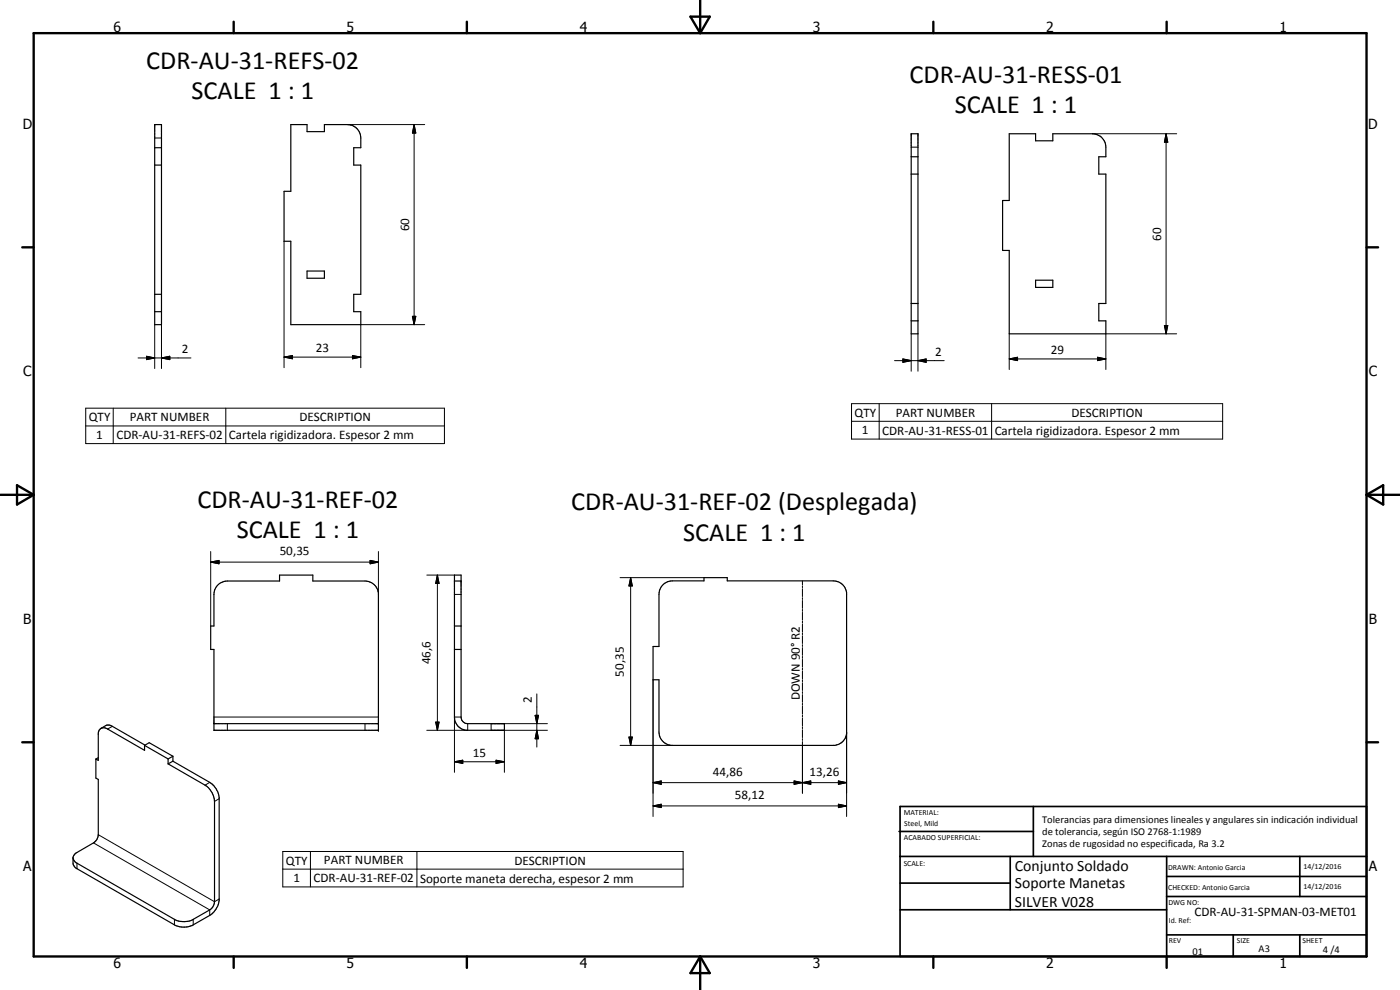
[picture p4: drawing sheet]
<svg xmlns="http://www.w3.org/2000/svg" width="420mm" height="297mm" viewBox="0 0 420 297" stroke-linecap="round" stroke-linejoin="round" font-family="sans-serif">
<g fill="none" stroke="#000" stroke-width=".35">
<path d="M46.4 37.4h2.1v60h-2.1zM87.3 37.4h4.8v2.1h5.3v-2.1h6.9a4 4 0 0 1 4 4v2.9h-2.1v5.2h2.1v38.8h-2.1v5.2h2.1v3.9h-21v-25h-2.1v-15h2.1zM46.4 44.3h2.1M46.4 49.5h2.1M273.5 47h2M273.5 52.2h2M273.5 40.1h2v60.1h-2zM302.9 40.1h7.9v2.1h5.2v-2.1h11.9a4.1 4.1 0 0 1 4 4.1v2.8h-2.1v5.2h2.1v38.9h-2.1v5.2h2.1v3.9h-29v-25.1h-2v-14.9h2zM46.4 88.3h2.1M46.4 93.5h2.1M92.1 81.3h5.3v2.2h-5.3zM273.5 96.3h2"/>
<path d="M273.5 91.1h2M310.8 84.1h5.2v2.1h-5.2zM65.2 175.7l1.2-.9 1.8-.5h15.7v-1.7h10v1.7h15.6a4.1 4.1 0 0 1 4.1 3.5v41.3h-49.4v-24.2h-1v-7.1h1l.1-10 .2-.9zM136.4 172.6h2v42.5a2 2 0 0 0 2 2h11v2h-11.5a3.9 3.9 0 0 1-3.5-4zM136.4 174.3h2M198.8 175.6l1.1-.8 1.4-.5h10v-1h7v1h31.8a4 4 0 0 1 4 3.5v42.3a4.1 4.1 0 0 1-3.5 3.5h-49.3a4.1 4.1 0 0 1-3.5-3.9v-15.7h-1.8v-10h1.8v-15.7l.2-1.4zM136.4 194.9h2M136.4 187.8h2M30.3 218.6a2.9 2.9 0 0 1 2.5-1l10.7 6M64.2 217.1h49.4M28.8 227.8v5.7l.7 .3v16.6a3 3 0 0 1-1.4 2.5l-5.3 3-.5 .6-.4 .8v1.7l.7 1.3 29.8 17.2a6.2 6.2 0 0 0 5.6 0l4.9-2.8a6.2 6.2 0 0 0 2.9-4.6v-30.8a6.5 6.5 0 0 0-2.9-4.6l-11-6.3M29.5 227.3l-.7 .5"/>
<path d="M43.4 223.6v1.5l-11.1-6.4a1.69 1.69 0 0 0-1.8-.2 1.69 1.69 0 0 0-1 1.5v8.1l-.7-.3M43.4 223.6l1.4-.8 7.1 4.1M43.4 223.6l7 4.1M50.4 229.2l11.1 6.4a6.4 6.4 0 0 1 2.9 4.9l-.1 30.6-.4 1-.7 .7-5.2 3a6.2 6.2 0 0 1-5.6 0l-29.6-17-.9-1.2M50.4 227.7v1.5M51.9 226.9v1.5M51.9 226.9l-1.5 .8M51.9 228.4l-1.5 .8"/>
</g>
<g fill="none" stroke="#000" stroke-width=".3">
<path d="M104.3 37.4h23.2M124.3 37.4l.5 2.5h-1zM124.3 37.4v60M46.4 41.4h2.1M273.5 44.2h2M327.9 40.1h25.2M350 40.1l.5 2.6h-1zM350 40.1v60.1M85.2 72.4v37.9M46.4 97.4v13.2M48.5 97.4v13.2M123.8 94.9h1l-.5 2.5z"/>
<path d="M127.5 97.4h-19.2v12.9M349.5 97.7h1l-.5 2.5zM41.4 107.4h15.9M44 106.9l2.4 .5-2.4 .5zM48.5 107.4l2.5-.5v1zM85.2 107.1l2.6-.4v1zM85.2 107.1h23.1M105.8 106.7l2.5 .4-2.5 .6zM268.5 108.2h14.9M271 107.7l2.5 .5-2.5 .5zM273.5 100.2v11.2M275.5 108.2l2.4-.5v1z"/>
<path d="M275.5 100.2v11.2M302.9 107.7l2.5-.5v1zM302.9 107.7h29M302.9 100.2v10.7M329.4 107.2l2.5 .5-2.5 .5zM353.1 100.2h-21.2v10.7M25.7 122.5h107.7v10.6h-107.7zM25.7 127.8h107.7M34 122.5v10.6M67.8 122.5v10.6M255.6 121.1h111.3v10.6h-111.3zM255.6 126.4h111.3"/>
<path d="M263.9 121.1v10.6M297.6 121.1v10.6M63.2 168.7l2.5-.6v1.1zM63.2 168.7h50.4M63.2 165.5v22.3M111.1 168.1l2.5 .6-2.5 .5zM113.6 165.5v12.9M128.1 172.6h8.3M131.3 172.6l.5 2.4h-1zM131.3 172.6v46.5M136.4 178.4h2M186.1 173.3h25.2"/>
<path d="M189.3 173.3l.5 2.5h-1zM189.3 173.3v50.3M240.8 174.3v1.2M240.8 175.8v.6M240.8 176.7v2.3M240.8 179.3v.6M240.8 180.2v2.3M240.8 182.8v.6M240.8 183.7v2.4M240.8 186.4v.5M240.8 187.2v2.4M240.8 189.9v.6"/>
<path d="M240.8 190.8v2.3M240.8 193.4v.6M240.8 194.3v2.3M240.8 196.9v.6M240.8 197.8v2.4M33.7 217.9l-1.4 .8M64.2 215.1h49.4M68.2 217.1v2M109.5 217.1v2M130.8 216.7h1l-.5 2.4zM138.4 215.1h-2v16.6M140.4 217.1v2h-12.3"/>
<path d="M151.4 219.1v12.6M160.6 214.6h1l-.5 2.5zM161.1 219.1l.5 2.6h-1zM161.1 208.2v16M164.3 217.1h-16.9v2h16.9M196 204v41M240.8 200.4v.6M240.8 201.3v2.4M240.8 204v.6M240.8 204.9v2.3M240.8 207.5v.6M240.8 208.4v2.3"/>
<path d="M240.8 211v.6M240.8 211.9v2.3M240.8 214.5v.6M240.8 215.4v2.4M240.8 218.1v.6M240.8 218.9v2.4M254.1 219.7v25.3M62.9 234.7l-1.4 .9M65.8 239.6l-1.4 .9M136.4 228.6l2.5-.5v1zM136.4 228.6h15M148.9 228.1l2.5 .5-2.5 .5z"/>
<path d="M186.1 223.6h15.6M188.8 221.1h1l-.5 2.5zM196 234.8l2.4-.5v1zM196 234.8h58.1M238.3 234.3l2.5 .5-2.5 .5zM238.3 234.3l5 1v-1l-5 1zM240.8 234.8l2.5-.5v1zM240.8 221.6v.6M240.8 222.5v15.5M251.6 234.3l2.5 .5-2.5 .5zM23.1 259v1.6M28.1 252.9l34.8 20.1v1.7"/>
<path d="M29.5 250.4l34.9 20.2 1.4-.9M84.9 255.5h120.1v10.6h-120.1zM93.2 255.5v10.6M125.1 255.5v10.6M196 241.8l2.4-.5v1zM196 241.8h58.1M251.6 241.3l2.5 .5-2.5 .5zM52.4 275.8v1.7M58 275.8v1.7M84.9 260.8h120.1"/>
</g>
<g fill="#000">
<circle cx="113.6" cy="217.1" r=".18"/>
<circle cx="113.6" cy="219.1" r=".18"/>
</g>
<g fill="none" stroke="#000" stroke-width=".71">
<path d="M10.1 9.9h400v277.1h-400zM70.1 6.5v3.4M140.1 6.5v3.4M207.2 5h5.8l-2.9 4.9zM210.1 0v9.9M280.1 6.5v3.4M350.1 6.5v3.4M6.7 74.2h3.4M410.1 74.2h3.5M.1 148.5h10M5.1 145.6l5 2.9-5 2.9zM410.1 148.5h10"/>
<path d="M410.1 148.5l5-2.9v5.8zM6.7 222.7h3.4M410.1 222.7h3.5M70.1 287v3.4M140.1 287v3.4M210.1 287v10M210.1 287l2.9 5h-5.8zM280.1 287v3.4M350.1 287v3.4"/>
</g>
<g fill="none" stroke="#000" stroke-width=".51">
<path d="M269.8 249.5h40.3M270.1 242h140v45h-140zM270.1 257h140M303.2 257v16M310.1 242v15M350.1 257v30M390.1 257v12M270.1 265h33.1M270.1 273h80M350.1 269h60M350.1 263h60M350.1 280.5h60"/>
<path d="M370.1 280.5v6.5M390.1 280.5v6.5"/>
</g>
<g fill="#000">
<path d="M124.3 37.4l.5 2.5h-1zM350 40.1l.5 2.6h-1zM123.8 94.9h1l-.5 2.5zM349.5 97.7h1l-.5 2.5zM44 106.9l2.4 .5-2.4 .5zM48.5 107.4l2.5-.5v1zM85.2 107.1l2.6-.4v1zM105.8 106.7l2.5 .4-2.5 .6zM271 107.7l2.5 .5-2.5 .5zM275.5 108.2l2.4-.5v1zM302.9 107.7l2.5-.5v1zM329.4 107.2l2.5 .5-2.5 .5z"/>
<path d="M63.2 168.7l2.5-.6v1.1zM111.1 168.1l2.5 .6-2.5 .5zM131.3 172.6l.5 2.4h-1zM189.3 173.3l.5 2.5h-1zM130.8 216.7h1l-.5 2.4zM160.6 214.6h1l-.5 2.5zM136.4 228.6l2.5-.5v1zM148.9 228.1l2.5 .5-2.5 .5zM161.1 219.1l.5 2.6h-1zM188.8 221.1h1l-.5 2.5zM196 234.8l2.4-.5v1zM238.3 234.3l2.5 .5-2.5 .5z"/>
<path d="M240.8 234.8l2.5-.5v1zM251.6 234.3l2.5 .5-2.5 .5zM196 241.8l2.4-.5v1zM251.6 241.3l2.5 .5-2.5 .5z"/>
</g>
<g font-size="7.9">
<text x="43.9" y="20.7">CDR-AU-31-REFS-02</text>
<text x="57.5" y="29.7">SCALE 1 : 1</text>
<text x="273" y="24.9">CDR-AU-31-RESS-01</text>
<text x="286.5" y="33.9">SCALE 1 : 1</text>
<text x="59.3" y="152.3">CDR-AU-31-REF-02</text>
<text x="171.4" y="153.2">CDR-AU-31-REF-02 (Desplegada)</text>
<text x="71.1" y="161.3">SCALE 1 : 1</text>
<text x="205.1" y="162.2">SCALE 1 : 1</text>
</g>
<g font-size="4.7">
<text x="304.6" y="261.2">Conjunto Soldado</text>
<text x="304.6" y="266.6">Soporte Manetas</text>
<text x="304.6" y="272">SILVER V028</text>
</g>
<g font-size="4.2">
<text x="34" y="9.6">6</text>
<text x="104" y="9.6">5</text>
<text x="174" y="9.6">4</text>
<text x="244" y="9.6">3</text>
<text x="314" y="9.6">2</text>
<text x="384" y="9.6">1</text>
<text x="6.8" y="38.7">D</text>
<text x="410.6" y="38.7">D</text>
<text x="7" y="112.9">C</text>
<text x="410.8" y="112.9">C</text>
<text x="7" y="187.1">B</text>
<text x="410.8" y="187.1">B</text>
<text x="7" y="261.4">A</text>
<text x="410.8" y="261.4">A</text>
<text x="34" y="290.4">6</text>
<text x="104" y="290.4">5</text>
<text x="174" y="290.4">4</text>
<text x="244" y="290.4">3</text>
<text x="314" y="290.4">2</text>
<text x="384" y="290.4">1</text>
</g>
<g font-size="3.9">
<text x="122.8" y="69.4" transform="rotate(-90 122.8 69.4)">60</text>
<text x="348.4" y="72.2" transform="rotate(-90 348.4 72.2)">60</text>
<text x="54.6" y="105.9">2</text>
<text x="94.8" y="105.6">23</text>
<text x="280.6" y="106.7">2</text>
<text x="315.4" y="106.2">29</text>
<text x="256.5" y="125.1">QTY</text>
<text x="268.8" y="125.1">PART NUMBER</text>
<text x="321.6" y="125.1">DESCRIPTION</text>
<text x="26.7" y="126.4">QTY</text>
<text x="28.9" y="131.7">1</text>
<text x="34.9" y="131.7">CDR-AU-31-REFS-02</text>
<text x="39" y="126.4">PART NUMBER</text>
<text x="68.7" y="131.8">Cartela rigidizadora. Espesor 2 mm</text>
<text x="89.9" y="126.4">DESCRIPTION</text>
<text x="258.7" y="130.3">1</text>
<text x="264.7" y="130.4">CDR-AU-31-RESS-01</text>
<text x="298.5" y="130.5">Cartela rigidizadora. Espesor 2 mm</text>
<text x="83.9" y="166.6">50,35</text>
<text x="129.2" y="199.3" transform="rotate(-90 129.2 199.3)">46,6</text>
<text x="187.2" y="203" transform="rotate(-90 187.2 203)">50,35</text>
<text x="159.6" y="211" transform="rotate(-90 159.6 211)">2</text>
<text x="240" y="210.1" transform="rotate(-90 240 210.1)">DOWN 90° R2</text>
<text x="141.9" y="227">15</text>
<text x="213.9" y="232.7">44,86</text>
<text x="243" y="232.7">13,26</text>
<text x="220.5" y="239.7">58,12</text>
<text x="85.8" y="259.4">QTY</text>
<text x="97.2" y="259.4">PART NUMBER</text>
<text x="154.4" y="259.4">DESCRIPTION</text>
<text x="88.1" y="264.7">1</text>
<text x="94.1" y="264.7">CDR-AU-31-REF-02</text>
<text x="126.1" y="264.8">Soporte maneta derecha, espesor 2 mm</text>
<text x="358.5" y="275">CDR-AU-31-SPMAN-03-MET01</text>
</g>
<g font-size="3.1">
<text x="312.7" y="246.8">Tolerancias para dimensiones lineales y angulares sin indicación individual</text>
<text x="312.7" y="250.4">de tolerancia, según ISO 2768-1:1989</text>
<text x="312.7" y="254">Zonas de rugosidad no especificada, Ra 3.2</text>
<text x="357.9" y="286.4">01</text>
<text x="377.7" y="285.6">A3</text>
<text x="397" y="285.9">4 /4</text>
</g>
<g font-size="2.4">
<text x="271.2" y="244.4">MATERIAL:</text>
<text x="271.3" y="252">ACABADO SUPERFICIAL:</text>
<text x="271.4" y="247.9">Steel, Mild</text>
<text x="271.2" y="259.7">SCALE:</text>
<text x="350.6" y="260.9">DRAWN: Antonio Garcia</text>
<text x="391.2" y="260.6">14/12/2016</text>
<text x="350.6" y="267">CHECKED: Antonio Garcia</text>
<text x="391.2" y="266.7">14/12/2016</text>
<text x="350.6" y="271.4">DWG NO:</text>
<text x="350.8" y="276.9">Id. Ref:</text>
<text x="350.8" y="282.8">REV</text>
<text x="371.2" y="282.9">SIZE</text>
<text x="390.9" y="282.9">SHEET</text>
</g>
</svg>
